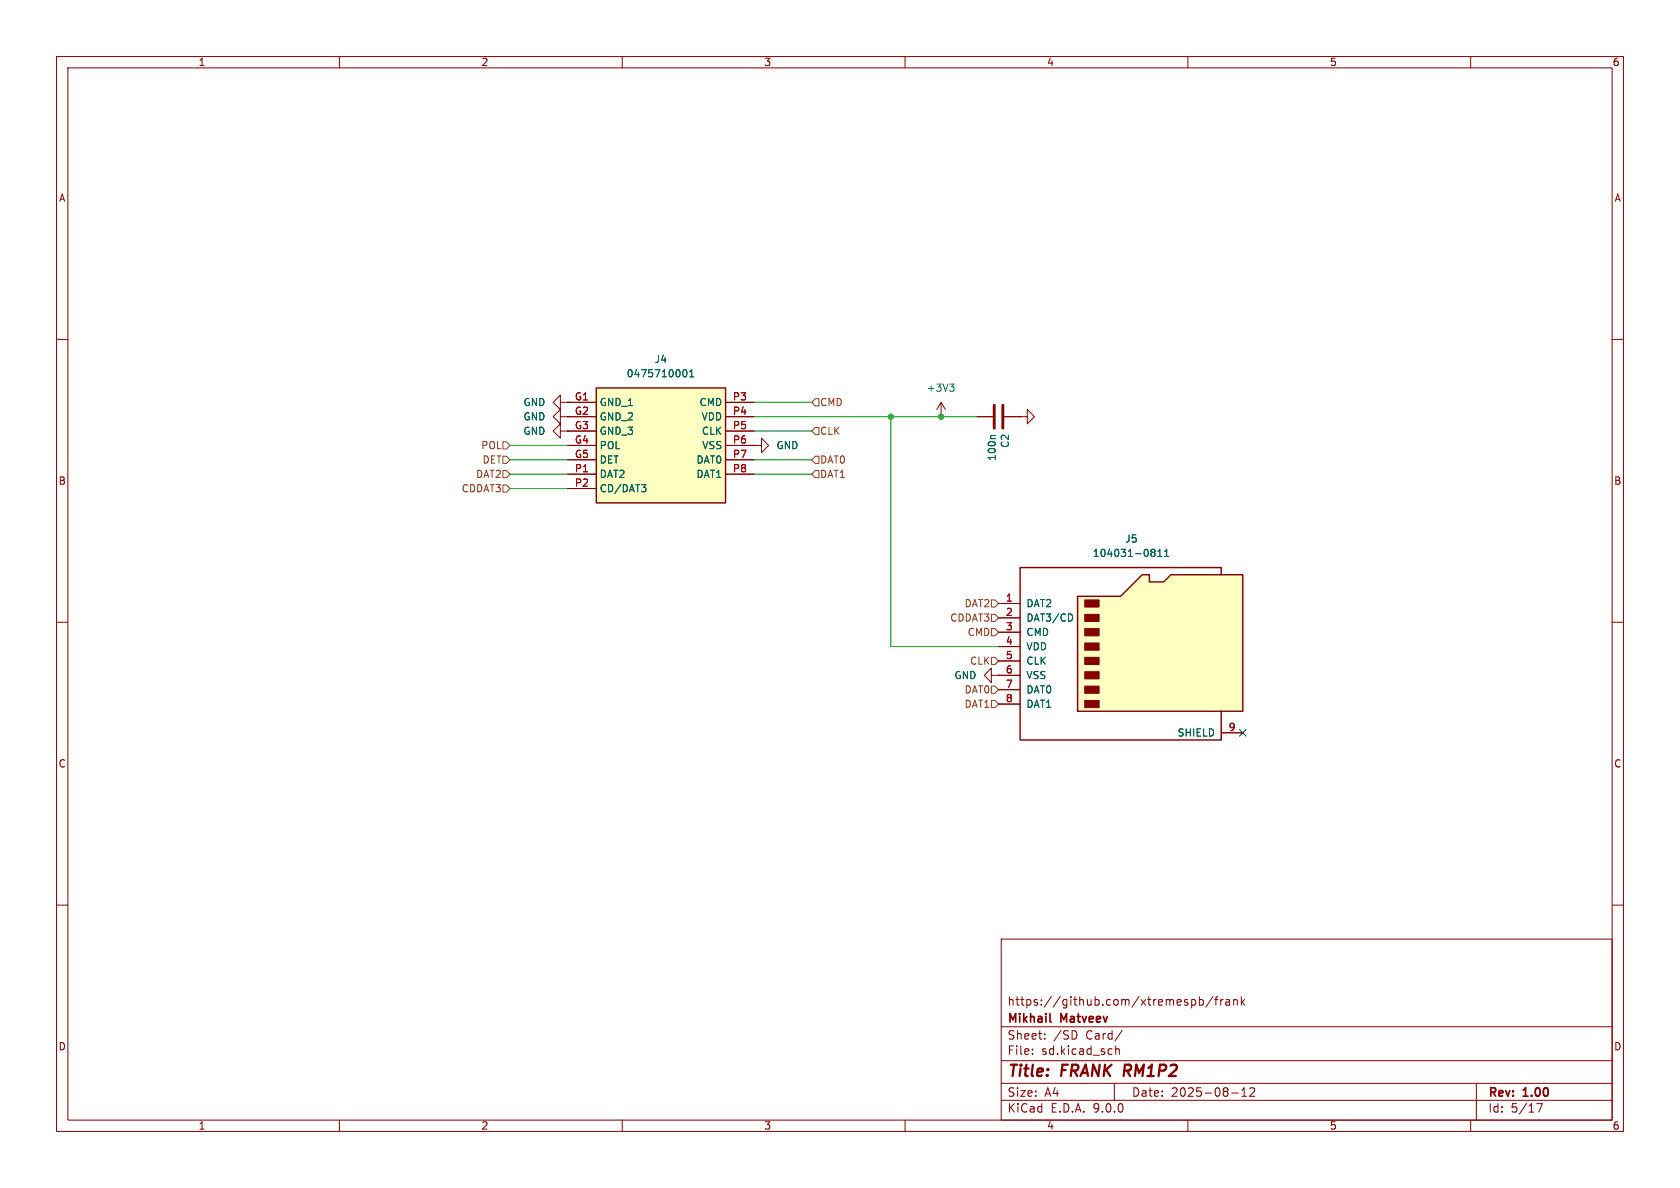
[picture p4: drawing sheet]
(kicad_sch
 (version 20250114)
 (generator "eeschema")
 (generator_version "9.0")
 (paper "A4")
 (title_block
  (title "${NAME} ${MODEL}")
  (date "2025-08-12")
  (rev "${VERSION}")
  (company "Mikhail Matveev")
  (comment 1 "https://github.com/xtremespb/frank"))
 (lib_symbols
  (symbol "Connector:Micro_SD_Card"
   (pin_names
    (offset 1.016)) (exclude_from_sim no) (in_bom yes) (on_board yes)
   (property "Reference" "J" (at -16.51 15.24 0) (effects (font (size 1.27 1.27))))
   (property "Value" "Micro_SD_Card" (at 16.51 15.24 0) (effects (font (size 1.27 1.27)) (justify right)))
   (property "Footprint" "" (at 29.21 7.62 0) (effects (font (size 1.27 1.27)) (hide yes)))
   (property "Datasheet" "https://www.we-online.com/components/products/datasheet/693072010801.pdf" (at 0 0 0) (effects (font (size 1.27 1.27)) (hide yes)))
   (property "Description" "Micro SD Card Socket" (at 0 0 0) (effects (font (size 1.27 1.27)) (hide yes)))
   (symbol "Micro_SD_Card_0_1"
    (polyline (pts (xy -8.89 -11.43) (xy -8.89 8.89) (xy -1.27 8.89) (xy 2.54 12.7) (xy 3.81 12.7) (xy 3.81 11.43) (xy 6.35 11.43) (xy 7.62 12.7) (xy 20.32 12.7) (xy 20.32 -11.43) (xy -8.89 -11.43)) (stroke (width 0.254) (type default)) (fill (type background)))
    (rectangle (start -7.62 8.255) (end -5.08 6.985) (stroke (width 0) (type default)) (fill (type outline)))
    (rectangle (start -7.62 5.715) (end -5.08 4.445) (stroke (width 0) (type default)) (fill (type outline)))
    (rectangle (start -7.62 3.175) (end -5.08 1.905) (stroke (width 0) (type default)) (fill (type outline)))
    (rectangle (start -7.62 0.635) (end -5.08 -0.635) (stroke (width 0) (type default)) (fill (type outline)))
    (rectangle (start -7.62 -1.905) (end -5.08 -3.175) (stroke (width 0) (type default)) (fill (type outline)))
    (rectangle (start -7.62 -4.445) (end -5.08 -5.715) (stroke (width 0) (type default)) (fill (type outline)))
    (rectangle (start -7.62 -6.985) (end -5.08 -8.255) (stroke (width 0) (type default)) (fill (type outline)))
    (rectangle (start -7.62 -9.525) (end -5.08 -10.795) (stroke (width 0) (type default)) (fill (type outline)))
    (polyline (pts (xy 16.51 12.7) (xy 16.51 13.97) (xy -19.05 13.97) (xy -19.05 -16.51) (xy 16.51 -16.51) (xy 16.51 -11.43)) (stroke (width 0.254) (type default)) (fill (type none))))
   (symbol "Micro_SD_Card_1_1"
    (pin bidirectional line (at -22.86 7.62 0) (length 3.81) (name "DAT2" (effects (font (size 1.27 1.27)))) (number "1" (effects (font (size 1.27 1.27)))))
    (pin bidirectional line (at -22.86 5.08 0) (length 3.81) (name "DAT3/CD" (effects (font (size 1.27 1.27)))) (number "2" (effects (font (size 1.27 1.27)))))
    (pin input line (at -22.86 2.54 0) (length 3.81) (name "CMD" (effects (font (size 1.27 1.27)))) (number "3" (effects (font (size 1.27 1.27)))))
    (pin power_in line (at -22.86 0 0) (length 3.81) (name "VDD" (effects (font (size 1.27 1.27)))) (number "4" (effects (font (size 1.27 1.27)))))
    (pin input line (at -22.86 -2.54 0) (length 3.81) (name "CLK" (effects (font (size 1.27 1.27)))) (number "5" (effects (font (size 1.27 1.27)))))
    (pin power_in line (at -22.86 -5.08 0) (length 3.81) (name "VSS" (effects (font (size 1.27 1.27)))) (number "6" (effects (font (size 1.27 1.27)))))
    (pin bidirectional line (at -22.86 -7.62 0) (length 3.81) (name "DAT0" (effects (font (size 1.27 1.27)))) (number "7" (effects (font (size 1.27 1.27)))))
    (pin bidirectional line (at -22.86 -10.16 0) (length 3.81) (name "DAT1" (effects (font (size 1.27 1.27)))) (number "8" (effects (font (size 1.27 1.27)))))
    (pin passive line (at 20.32 -15.24 180) (length 3.81) (name "SHIELD" (effects (font (size 1.27 1.27)))) (number "9" (effects (font (size 1.27 1.27))))))
   (embedded_fonts no))
  (symbol "Device:C"
   (pin_numbers (hide yes))
   (pin_names
    (offset 0.254)) (exclude_from_sim no) (in_bom yes) (on_board yes)
   (property "Reference" "C" (at 0.635 2.54 0) (effects (font (size 1.27 1.27)) (justify left)))
   (property "Value" "C" (at 0.635 -2.54 0) (effects (font (size 1.27 1.27)) (justify left)))
   (property "Footprint" "" (at 0.9652 -3.81 0) (effects (font (size 1.27 1.27)) (hide yes)))
   (property "Datasheet" "~" (at 0 0 0) (effects (font (size 1.27 1.27)) (hide yes)))
   (property "Description" "Unpolarized capacitor" (at 0 0 0) (effects (font (size 1.27 1.27)) (hide yes)))
   (symbol "C_0_1"
    (polyline (pts (xy -2.032 0.762) (xy 2.032 0.762)) (stroke (width 0.508) (type default)) (fill (type none)))
    (polyline (pts (xy -2.032 -0.762) (xy 2.032 -0.762)) (stroke (width 0.508) (type default)) (fill (type none))))
   (symbol "C_1_1"
    (pin passive line (at 0 3.81 270) (length 2.794) (name "~" (effects (font (size 1.27 1.27)))) (number "1" (effects (font (size 1.27 1.27)))))
    (pin passive line (at 0 -3.81 90) (length 2.794) (name "~" (effects (font (size 1.27 1.27)))) (number "2" (effects (font (size 1.27 1.27))))))
   (embedded_fonts no))
  (symbol "FRANK:MicroSD_Short" (exclude_from_sim no) (in_bom yes) (on_board yes)
   (property "Reference" "SD1" (at 16.51 7.62 0) (effects (font (size 1.27 1.27))))
   (property "Value" "MicroSD_Short" (at 16.51 5.08 0) (effects (font (size 1.27 1.27))))
   (property "Footprint" "LIBS:microsd" (at 29.21 -94.92 0) (effects (font (size 1.27 1.27)) (justify left top) (hide yes)))
   (property "Datasheet" "https://componentsearchengine.com/Datasheets/2/47571-0001.pdf" (at 29.21 -194.92 0) (effects (font (size 1.27 1.27)) (justify left top) (hide yes)))
   (property "Description" "Memory Card Connectors ASSY FOR TFR HEADER HEADER W/DETECT PIN" (at 0 0 0) (effects (font (size 1.27 1.27)) (hide yes)))
   (property "Height" "2.3" (at 29.21 -394.92 0) (effects (font (size 1.27 1.27)) (justify left top) (hide yes)))
   (property "Mouser Part Number" "538-47571-0001" (at 29.21 -494.92 0) (effects (font (size 1.27 1.27)) (justify left top) (hide yes)))
   (property "Mouser Price/Stock" "https://www.mouser.co.uk/ProductDetail/Molex/47571-0001?qs=qM7ngqbhX5UTJOg9nqKLJQ%3D%3D" (at 29.21 -594.92 0) (effects (font (size 1.27 1.27)) (justify left top) (hide yes)))
   (property "Manufacturer_Name" "Molex" (at 29.21 -694.92 0) (effects (font (size 1.27 1.27)) (justify left top) (hide yes)))
   (property "Manufacturer_Part_Number" "47571-0001" (at 29.21 -794.92 0) (effects (font (size 1.27 1.27)) (justify left top) (hide yes)))
   (symbol "MicroSD_Short_1_1"
    (rectangle (start 5.08 2.54) (end 27.94 -17.78) (stroke (width 0.254) (type default)) (fill (type background)))
    (pin passive line (at 0 0 0) (length 5.08) (name "GND_1" (effects (font (size 1.27 1.27)))) (number "G1" (effects (font (size 1.27 1.27)))))
    (pin passive line (at 0 -2.54 0) (length 5.08) (name "GND_2" (effects (font (size 1.27 1.27)))) (number "G2" (effects (font (size 1.27 1.27)))))
    (pin passive line (at 0 -5.08 0) (length 5.08) (name "GND_3" (effects (font (size 1.27 1.27)))) (number "G3" (effects (font (size 1.27 1.27)))))
    (pin passive line (at 0 -7.62 0) (length 5.08) (name "POL" (effects (font (size 1.27 1.27)))) (number "G4" (effects (font (size 1.27 1.27)))))
    (pin passive line (at 0 -10.16 0) (length 5.08) (name "DET" (effects (font (size 1.27 1.27)))) (number "G5" (effects (font (size 1.27 1.27)))))
    (pin passive line (at 0 -12.7 0) (length 5.08) (name "DAT2" (effects (font (size 1.27 1.27)))) (number "P1" (effects (font (size 1.27 1.27)))))
    (pin passive line (at 0 -15.24 0) (length 5.08) (name "CD/DAT3" (effects (font (size 1.27 1.27)))) (number "P2" (effects (font (size 1.27 1.27)))))
    (pin passive line (at 33.02 0 180) (length 5.08) (name "CMD" (effects (font (size 1.27 1.27)))) (number "P3" (effects (font (size 1.27 1.27)))))
    (pin passive line (at 33.02 -2.54 180) (length 5.08) (name "VDD" (effects (font (size 1.27 1.27)))) (number "P4" (effects (font (size 1.27 1.27)))))
    (pin passive line (at 33.02 -5.08 180) (length 5.08) (name "CLK" (effects (font (size 1.27 1.27)))) (number "P5" (effects (font (size 1.27 1.27)))))
    (pin passive line (at 33.02 -7.62 180) (length 5.08) (name "VSS" (effects (font (size 1.27 1.27)))) (number "P6" (effects (font (size 1.27 1.27)))))
    (pin passive line (at 33.02 -10.16 180) (length 5.08) (name "DAT0" (effects (font (size 1.27 1.27)))) (number "P7" (effects (font (size 1.27 1.27)))))
    (pin passive line (at 33.02 -12.7 180) (length 5.08) (name "DAT1" (effects (font (size 1.27 1.27)))) (number "P8" (effects (font (size 1.27 1.27))))))
   (embedded_fonts no))
  (symbol "GND_1"
   (power)
   (pin_numbers (hide yes))
   (pin_names
    (offset 0) (hide yes)) (exclude_from_sim no) (in_bom yes) (on_board yes)
   (property "Reference" "#PWR" (at 0 -6.35 0) (effects (font (size 1.27 1.27)) (hide yes)))
   (property "Value" "GND" (at 0 -3.81 0) (effects (font (size 1.27 1.27))))
   (property "Footprint" "" (at 0 0 0) (effects (font (size 1.27 1.27)) (hide yes)))
   (property "Datasheet" "" (at 0 0 0) (effects (font (size 1.27 1.27)) (hide yes)))
   (property "Description" "Power symbol creates a global label with name \"GND\" , ground" (at 0 0 0) (effects (font (size 1.27 1.27)) (hide yes)))
   (symbol "GND_1_0_1"
    (polyline (pts (xy 0 0) (xy 0 -1.27) (xy 1.27 -1.27) (xy 0 -2.54) (xy -1.27 -1.27) (xy 0 -1.27)) (stroke (width 0) (type default)) (fill (type none))))
   (symbol "GND_1_1_1"
    (pin power_in line (at 0 0 270) (length 0) (name "~" (effects (font (size 1.27 1.27)))) (number "1" (effects (font (size 1.27 1.27))))))
   (embedded_fonts no))
  (symbol "power:+3V3"
   (power)
   (pin_numbers (hide yes))
   (pin_names
    (offset 0) (hide yes)) (exclude_from_sim no) (in_bom yes) (on_board yes)
   (property "Reference" "#PWR" (at 0 -3.81 0) (effects (font (size 1.27 1.27)) (hide yes)))
   (property "Value" "+3V3" (at 0 3.556 0) (effects (font (size 1.27 1.27))))
   (property "Footprint" "" (at 0 0 0) (effects (font (size 1.27 1.27)) (hide yes)))
   (property "Datasheet" "" (at 0 0 0) (effects (font (size 1.27 1.27)) (hide yes)))
   (property "Description" "Power symbol creates a global label with name \"+3V3\"" (at 0 0 0) (effects (font (size 1.27 1.27)) (hide yes)))
   (symbol "+3V3_0_1"
    (polyline (pts (xy -0.762 1.27) (xy 0 2.54)) (stroke (width 0) (type default)) (fill (type none)))
    (polyline (pts (xy 0 2.54) (xy 0.762 1.27)) (stroke (width 0) (type default)) (fill (type none)))
    (polyline (pts (xy 0 0) (xy 0 2.54)) (stroke (width 0) (type default)) (fill (type none))))
   (symbol "+3V3_1_1"
    (pin power_in line (at 0 0 90) (length 0) (name "~" (effects (font (size 1.27 1.27)))) (number "1" (effects (font (size 1.27 1.27))))))
   (embedded_fonts no))
  (symbol "power:GND"
   (power)
   (pin_numbers (hide yes))
   (pin_names
    (offset 0) (hide yes)) (exclude_from_sim no) (in_bom yes) (on_board yes)
   (property "Reference" "#PWR" (at 0 -6.35 0) (effects (font (size 1.27 1.27)) (hide yes)))
   (property "Value" "GND" (at 0 -3.81 0) (effects (font (size 1.27 1.27))))
   (property "Footprint" "" (at 0 0 0) (effects (font (size 1.27 1.27)) (hide yes)))
   (property "Datasheet" "" (at 0 0 0) (effects (font (size 1.27 1.27)) (hide yes)))
   (property "Description" "Power symbol creates a global label with name \"GND\" , ground" (at 0 0 0) (effects (font (size 1.27 1.27)) (hide yes)))
   (symbol "GND_0_1"
    (polyline (pts (xy 0 0) (xy 0 -1.27) (xy 1.27 -1.27) (xy 0 -2.54) (xy -1.27 -1.27) (xy 0 -1.27)) (stroke (width 0) (type default)) (fill (type none))))
   (symbol "GND_1_1"
    (pin power_in line (at 0 0 270) (length 0) (name "~" (effects (font (size 1.27 1.27)))) (number "1" (effects (font (size 1.27 1.27))))))
   (embedded_fonts no)))
 (junction
  (at 166.37 73.66)
  (diameter 0)
  (color 0 0 0 0))
 (junction
  (at 157.48 73.66)
  (diameter 0)
  (color 0 0 0 0))
 (no_connect
  (at 219.71 129.54))
 (wire
  (pts (xy 133.35 81.28) (xy 143.51 81.28))
  (stroke (width 0) (type default)))
 (wire
  (pts (xy 157.48 114.3) (xy 157.48 73.66))
  (stroke (width 0) (type default)))
 (wire
  (pts (xy 133.35 83.82) (xy 143.51 83.82))
  (stroke (width 0) (type default)))
 (wire
  (pts (xy 90.17 86.36) (xy 100.33 86.36))
  (stroke (width 0) (type default)))
 (wire
  (pts (xy 90.17 83.82) (xy 100.33 83.82))
  (stroke (width 0) (type default)))
 (wire
  (pts (xy 133.35 71.12) (xy 143.51 71.12))
  (stroke (width 0) (type default)))
 (wire
  (pts (xy 166.37 73.66) (xy 172.72 73.66))
  (stroke (width 0) (type default)))
 (wire
  (pts (xy 133.35 76.2) (xy 143.51 76.2))
  (stroke (width 0) (type default)))
 (wire
  (pts (xy 176.53 114.3) (xy 157.48 114.3))
  (stroke (width 0) (type default)))
 (wire
  (pts (xy 90.17 78.74) (xy 100.33 78.74))
  (stroke (width 0) (type default)))
 (wire
  (pts (xy 133.35 73.66) (xy 157.48 73.66))
  (stroke (width 0) (type default)))
 (wire
  (pts (xy 157.48 73.66) (xy 166.37 73.66))
  (stroke (width 0) (type default)))
 (wire
  (pts (xy 90.17 81.28) (xy 100.33 81.28))
  (stroke (width 0) (type default)))
 (hierarchical_label "CLK"
  (shape input)
  (at 143.51 76.2 0)
  (effects (font (size 1.27 1.27)) (justify left)))
 (hierarchical_label "DAT0"
  (shape input)
  (at 143.51 81.28 0)
  (effects (font (size 1.27 1.27)) (justify left)))
 (hierarchical_label "CMD"
  (shape input)
  (at 176.53 111.76 180)
  (effects (font (size 1.27 1.27)) (justify right)))
 (hierarchical_label "DAT1"
  (shape input)
  (at 143.51 83.82 0)
  (effects (font (size 1.27 1.27)) (justify left)))
 (hierarchical_label "DAT2"
  (shape input)
  (at 176.53 106.68 180)
  (effects (font (size 1.27 1.27)) (justify right)))
 (hierarchical_label "DET"
  (shape input)
  (at 90.17 81.28 180)
  (effects (font (size 1.27 1.27)) (justify right)))
 (hierarchical_label "DAT0"
  (shape input)
  (at 176.53 121.92 180)
  (effects (font (size 1.27 1.27)) (justify right)))
 (hierarchical_label "DAT1"
  (shape input)
  (at 176.53 124.46 180)
  (effects (font (size 1.27 1.27)) (justify right)))
 (hierarchical_label "CDDAT3"
  (shape input)
  (at 176.53 109.22 180)
  (effects (font (size 1.27 1.27)) (justify right)))
 (hierarchical_label "CDDAT3"
  (shape input)
  (at 90.17 86.36 180)
  (effects (font (size 1.27 1.27)) (justify right)))
 (hierarchical_label "DAT2"
  (shape input)
  (at 90.17 83.82 180)
  (effects (font (size 1.27 1.27)) (justify right)))
 (hierarchical_label "POL"
  (shape input)
  (at 90.17 78.74 180)
  (effects (font (size 1.27 1.27)) (justify right)))
 (hierarchical_label "CLK"
  (shape input)
  (at 176.53 116.84 180)
  (effects (font (size 1.27 1.27)) (justify right)))
 (hierarchical_label "CMD"
  (shape input)
  (at 143.51 71.12 0)
  (effects (font (size 1.27 1.27)) (justify left)))
 (symbol
  (lib_id "Device:C")
  (at 176.53 73.66 270)
  (unit 1)
  (exclude_from_sim no)
  (in_bom yes)
  (on_board yes)
  (dnp no)
  (property "Reference" "C2" (at 177.6984 76.581 0) (effects (font (size 1.27 1.27)) (justify left)))
  (property "Value" "100n" (at 175.387 76.581 0) (effects (font (size 1.27 1.27)) (justify left)))
  (property "Footprint" "FRANK:Capacitor (0402)" (at 172.72 74.6252 0) (effects (font (size 1.27 1.27)) (hide yes)))
  (property "Datasheet" "https://eu.mouser.com/datasheet/2/40/KGM_X7R-3223212.pdf" (at 176.53 73.66 0) (effects (font (size 1.27 1.27)) (hide yes)))
  (property "Description" "" (at 176.53 73.66 0) (effects (font (size 1.27 1.27)) (hide yes)))
  (property "AliExpress" "https://www.aliexpress.com/item/33008008276.html" (at 176.53 73.66 0) (effects (font (size 1.27 1.27)) (hide yes)))
  (property "LCSC" "" (at 176.53 73.66 0) (effects (font (size 1.27 1.27))))
  (property "Availability" "" (at 176.53 73.66 0) (effects (font (size 1.27 1.27))))
  (property "Check_prices" "" (at 176.53 73.66 0) (effects (font (size 1.27 1.27))))
  (property "Description_1" "" (at 176.53 73.66 0) (effects (font (size 1.27 1.27))))
  (property "MF" "" (at 176.53 73.66 0) (effects (font (size 1.27 1.27))))
  (property "MP" "" (at 176.53 73.66 0) (effects (font (size 1.27 1.27))))
  (property "Package" "" (at 176.53 73.66 0) (effects (font (size 1.27 1.27))))
  (property "Price" "" (at 176.53 73.66 0) (effects (font (size 1.27 1.27))))
  (property "SnapEDA_Link" "" (at 176.53 73.66 0) (effects (font (size 1.27 1.27))))
  (pin "1")
  (pin "2"))
 (symbol
  (lib_id "power:+3V3")
  (at 166.37 73.66 0)
  (unit 1)
  (exclude_from_sim no)
  (in_bom yes)
  (on_board yes)
  (dnp no)
  (fields_autoplaced yes)
  (property "Reference" "#PWR026" (at 166.37 77.47 0) (effects (font (size 1.27 1.27)) (hide yes)))
  (property "Value" "+3V3" (at 166.37 68.58 0) (effects (font (size 1.27 1.27))))
  (property "Footprint" "" (at 166.37 73.66 0) (effects (font (size 1.27 1.27)) (hide yes)))
  (property "Datasheet" "" (at 166.37 73.66 0) (effects (font (size 1.27 1.27)) (hide yes)))
  (property "Description" "Power symbol creates a global label with name \"+3V3\"" (at 166.37 73.66 0) (effects (font (size 1.27 1.27)) (hide yes)))
  (pin "1"))
 (symbol
  (lib_id "power:GND")
  (at 180.34 73.66 90)
  (unit 1)
  (exclude_from_sim no)
  (in_bom yes)
  (on_board yes)
  (dnp no)
  (property "Reference" "#PWR027" (at 186.69 73.66 0) (effects (font (size 1.27 1.27)) (hide yes)))
  (property "Value" "GND" (at 182.88 67.31 0) (effects (font (size 1.27 1.27)) (justify right) (hide yes)))
  (property "Footprint" "" (at 180.34 73.66 0) (effects (font (size 1.27 1.27)) (hide yes)))
  (property "Datasheet" "" (at 180.34 73.66 0) (effects (font (size 1.27 1.27)) (hide yes)))
  (property "Description" "Power symbol creates a global label with name \"GND\" , ground" (at 180.34 73.66 0) (effects (font (size 1.27 1.27)) (hide yes)))
  (pin "1"))
 (symbol
  (lib_name "GND_1")
  (lib_id "power:GND")
  (at 100.33 73.66 270)
  (unit 1)
  (exclude_from_sim no)
  (in_bom yes)
  (on_board yes)
  (dnp no)
  (fields_autoplaced yes)
  (property "Reference" "#PWR025" (at 93.98 73.66 0) (effects (font (size 1.27 1.27)) (hide yes)))
  (property "Value" "GND" (at 96.52 73.6599 90) (effects (font (size 1.27 1.27)) (justify right)))
  (property "Footprint" "" (at 100.33 73.66 0) (effects (font (size 1.27 1.27)) (hide yes)))
  (property "Datasheet" "" (at 100.33 73.66 0) (effects (font (size 1.27 1.27)) (hide yes)))
  (property "Description" "Power symbol creates a global label with name \"GND\" , ground" (at 100.33 73.66 0) (effects (font (size 1.27 1.27)) (hide yes)))
  (pin "1"))
 (symbol
  (lib_id "FRANK:MicroSD_Short")
  (at 100.33 71.12 0)
  (unit 1)
  (exclude_from_sim no)
  (in_bom yes)
  (on_board yes)
  (dnp no)
  (fields_autoplaced yes)
  (property "Reference" "J4" (at 116.84 63.5 0) (effects (font (size 1.27 1.27))))
  (property "Value" "0475710001" (at 116.84 66.04 0) (effects (font (size 1.27 1.27))))
  (property "Footprint" "FRANK:MicroSD (SMD, short)" (at 129.54 166.04 0) (effects (font (size 1.27 1.27)) (justify left top) (hide yes)))
  (property "Datasheet" "https://componentsearchengine.com/Datasheets/2/47571-0001.pdf" (at 129.54 266.04 0) (effects (font (size 1.27 1.27)) (justify left top) (hide yes)))
  (property "Description" "Memory Card Connectors ASSY FOR TFR HEADER HEADER W/DETECT PIN" (at 100.33 71.12 0) (effects (font (size 1.27 1.27)) (hide yes)))
  (property "Height" "2.3" (at 129.54 466.04 0) (effects (font (size 1.27 1.27)) (justify left top) (hide yes)))
  (property "Mouser Part Number" "538-47571-0001" (at 129.54 566.04 0) (effects (font (size 1.27 1.27)) (justify left top) (hide yes)))
  (property "Mouser Price/Stock" "https://www.mouser.co.uk/ProductDetail/Molex/47571-0001?qs=qM7ngqbhX5UTJOg9nqKLJQ%3D%3D" (at 129.54 666.04 0) (effects (font (size 1.27 1.27)) (justify left top) (hide yes)))
  (property "Manufacturer_Name" "Molex" (at 129.54 766.04 0) (effects (font (size 1.27 1.27)) (justify left top) (hide yes)))
  (property "Manufacturer_Part_Number" "47571-0001" (at 129.54 866.04 0) (effects (font (size 1.27 1.27)) (justify left top) (hide yes)))
  (property "AliExpress" "https://www.aliexpress.com/item/1005005302426366.html" (at 100.33 71.12 0) (effects (font (size 1.27 1.27)) (hide yes)))
  (property "Availability" "" (at 100.33 71.12 0) (effects (font (size 1.27 1.27))))
  (property "Check_prices" "" (at 100.33 71.12 0) (effects (font (size 1.27 1.27))))
  (property "Description_1" "" (at 100.33 71.12 0) (effects (font (size 1.27 1.27))))
  (property "MF" "" (at 100.33 71.12 0) (effects (font (size 1.27 1.27))))
  (property "MP" "" (at 100.33 71.12 0) (effects (font (size 1.27 1.27))))
  (property "Package" "" (at 100.33 71.12 0) (effects (font (size 1.27 1.27))))
  (property "Price" "" (at 100.33 71.12 0) (effects (font (size 1.27 1.27))))
  (property "SnapEDA_Link" "" (at 100.33 71.12 0) (effects (font (size 1.27 1.27))))
  (pin "G5")
  (pin "G1")
  (pin "G3")
  (pin "G2")
  (pin "P1")
  (pin "P2")
  (pin "P3")
  (pin "P4")
  (pin "P5")
  (pin "P6")
  (pin "P7")
  (pin "P8")
  (pin "G4"))
 (symbol
  (lib_name "GND_1")
  (lib_id "power:GND")
  (at 133.35 78.74 90)
  (unit 1)
  (exclude_from_sim no)
  (in_bom yes)
  (on_board yes)
  (dnp no)
  (fields_autoplaced yes)
  (property "Reference" "#PWR029" (at 139.7 78.74 0) (effects (font (size 1.27 1.27)) (hide yes)))
  (property "Value" "GND" (at 137.16 78.7399 90) (effects (font (size 1.27 1.27)) (justify right)))
  (property "Footprint" "" (at 133.35 78.74 0) (effects (font (size 1.27 1.27)) (hide yes)))
  (property "Datasheet" "" (at 133.35 78.74 0) (effects (font (size 1.27 1.27)) (hide yes)))
  (property "Description" "Power symbol creates a global label with name \"GND\" , ground" (at 133.35 78.74 0) (effects (font (size 1.27 1.27)) (hide yes)))
  (pin "1"))
 (symbol
  (lib_id "power:GND")
  (at 176.53 119.38 270)
  (unit 1)
  (exclude_from_sim no)
  (in_bom yes)
  (on_board yes)
  (dnp no)
  (fields_autoplaced yes)
  (property "Reference" "#PWR030" (at 170.18 119.38 0) (effects (font (size 1.27 1.27)) (hide yes)))
  (property "Value" "GND" (at 172.72 119.3799 90) (effects (font (size 1.27 1.27)) (justify right)))
  (property "Footprint" "" (at 176.53 119.38 0) (effects (font (size 1.27 1.27)) (hide yes)))
  (property "Datasheet" "" (at 176.53 119.38 0) (effects (font (size 1.27 1.27)) (hide yes)))
  (property "Description" "" (at 176.53 119.38 0) (effects (font (size 1.27 1.27)) (hide yes)))
  (pin "1"))
 (symbol
  (lib_id "Connector:Micro_SD_Card")
  (at 199.39 114.3 0)
  (unit 1)
  (exclude_from_sim no)
  (in_bom yes)
  (on_board yes)
  (dnp no)
  (fields_autoplaced yes)
  (property "Reference" "J5" (at 200.025 95.25 0) (effects (font (size 1.27 1.27))))
  (property "Value" "104031-0811" (at 200.025 97.79 0) (effects (font (size 1.27 1.27))))
  (property "Footprint" "FRANK:MicroSD (SMD, long)" (at 228.6 106.68 0) (effects (font (size 1.27 1.27)) (hide yes)))
  (property "Datasheet" "https://www.we-online.com/components/products/datasheet/693072010801.pdf" (at 199.39 114.3 0) (effects (font (size 1.27 1.27)) (hide yes)))
  (property "Description" "Micro SD Card Socket" (at 199.39 114.3 0) (effects (font (size 1.27 1.27)) (hide yes)))
  (property "AliExpress" "https://www.aliexpress.com/item/1005004214252441.html" (at 199.39 114.3 0) (effects (font (size 1.27 1.27)) (hide yes)))
  (property "Availability" "" (at 199.39 114.3 0) (effects (font (size 1.27 1.27))))
  (property "Check_prices" "" (at 199.39 114.3 0) (effects (font (size 1.27 1.27))))
  (property "Description_1" "" (at 199.39 114.3 0) (effects (font (size 1.27 1.27))))
  (property "MF" "" (at 199.39 114.3 0) (effects (font (size 1.27 1.27))))
  (property "MP" "" (at 199.39 114.3 0) (effects (font (size 1.27 1.27))))
  (property "Package" "" (at 199.39 114.3 0) (effects (font (size 1.27 1.27))))
  (property "Price" "" (at 199.39 114.3 0) (effects (font (size 1.27 1.27))))
  (property "SnapEDA_Link" "" (at 199.39 114.3 0) (effects (font (size 1.27 1.27))))
  (pin "1")
  (pin "2")
  (pin "3")
  (pin "4")
  (pin "5")
  (pin "6")
  (pin "7")
  (pin "8")
  (pin "9"))
 (symbol
  (lib_name "GND_1")
  (lib_id "power:GND")
  (at 100.33 76.2 270)
  (unit 1)
  (exclude_from_sim no)
  (in_bom yes)
  (on_board yes)
  (dnp no)
  (fields_autoplaced yes)
  (property "Reference" "#PWR028" (at 93.98 76.2 0) (effects (font (size 1.27 1.27)) (hide yes)))
  (property "Value" "GND" (at 96.52 76.1999 90) (effects (font (size 1.27 1.27)) (justify right)))
  (property "Footprint" "" (at 100.33 76.2 0) (effects (font (size 1.27 1.27)) (hide yes)))
  (property "Datasheet" "" (at 100.33 76.2 0) (effects (font (size 1.27 1.27)) (hide yes)))
  (property "Description" "Power symbol creates a global label with name \"GND\" , ground" (at 100.33 76.2 0) (effects (font (size 1.27 1.27)) (hide yes)))
  (pin "1"))
 (symbol
  (lib_name "GND_1")
  (lib_id "power:GND")
  (at 100.33 71.12 270)
  (unit 1)
  (exclude_from_sim no)
  (in_bom yes)
  (on_board yes)
  (dnp no)
  (fields_autoplaced yes)
  (property "Reference" "#PWR024" (at 93.98 71.12 0) (effects (font (size 1.27 1.27)) (hide yes)))
  (property "Value" "GND" (at 96.52 71.1199 90) (effects (font (size 1.27 1.27)) (justify right)))
  (property "Footprint" "" (at 100.33 71.12 0) (effects (font (size 1.27 1.27)) (hide yes)))
  (property "Datasheet" "" (at 100.33 71.12 0) (effects (font (size 1.27 1.27)) (hide yes)))
  (property "Description" "Power symbol creates a global label with name \"GND\" , ground" (at 100.33 71.12 0) (effects (font (size 1.27 1.27)) (hide yes)))
  (pin "1")))
